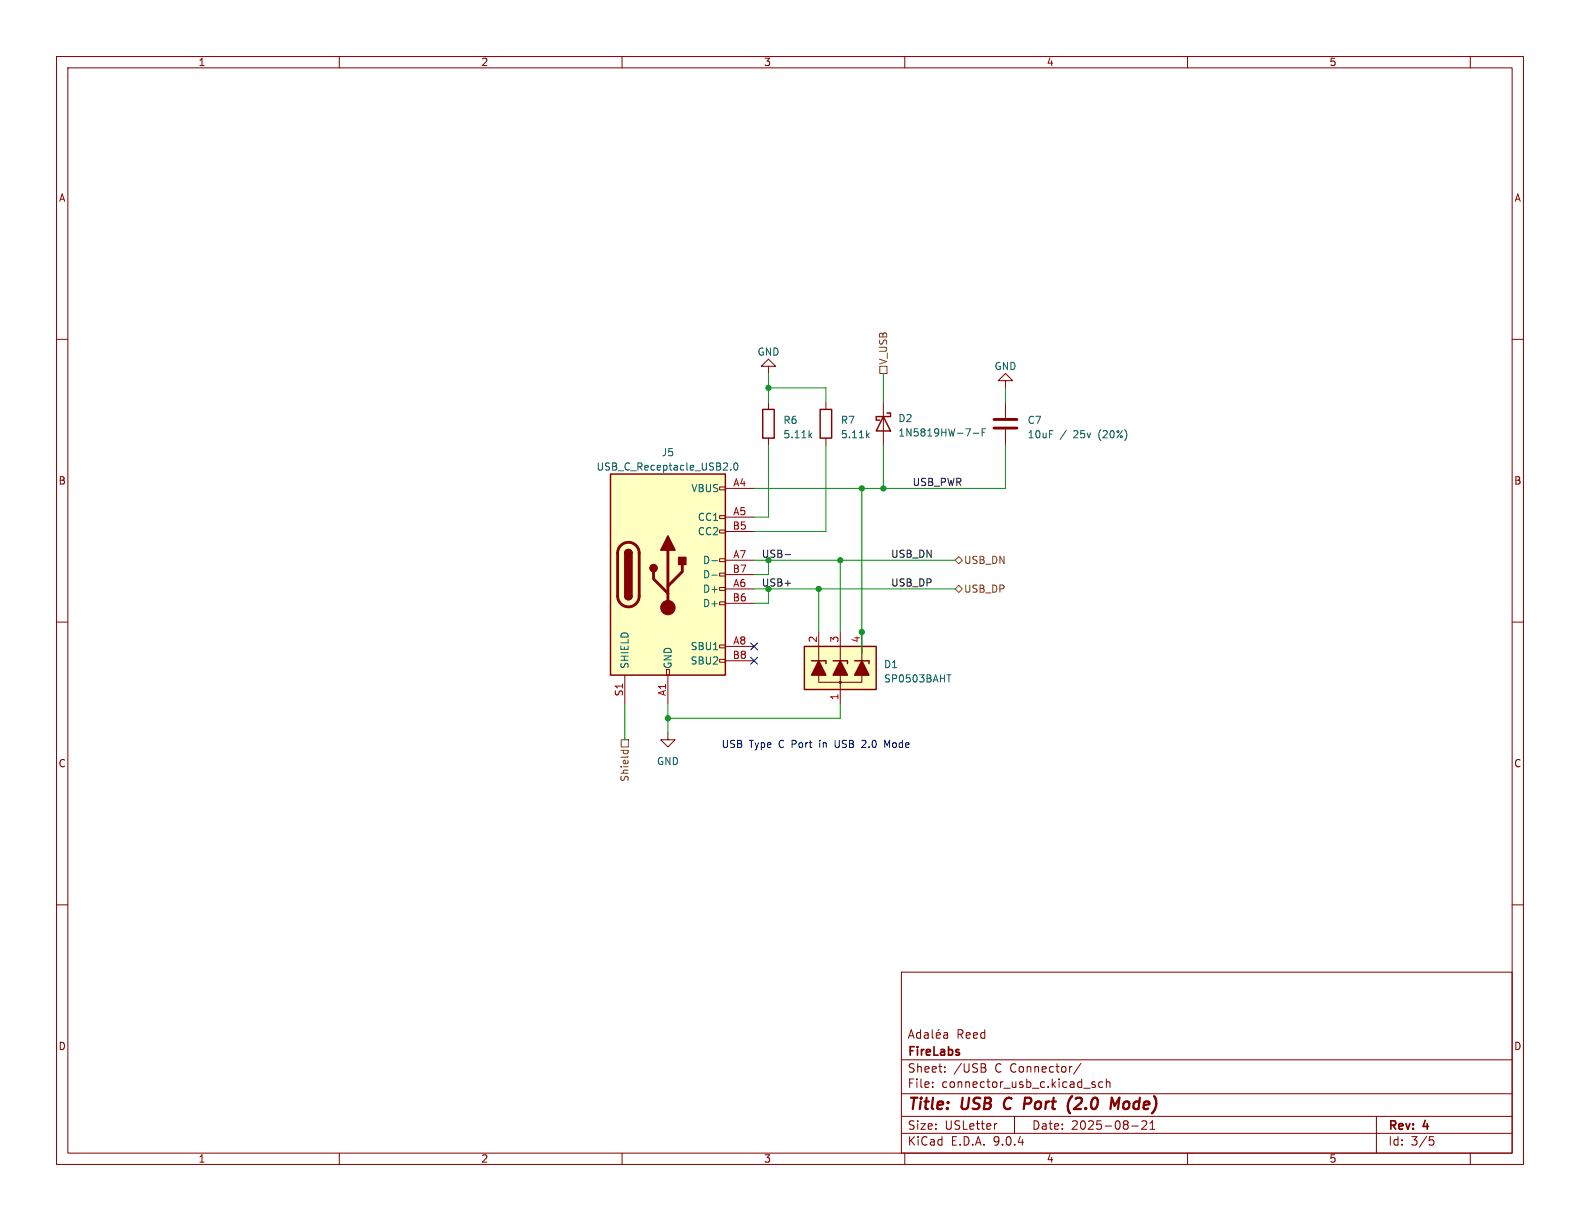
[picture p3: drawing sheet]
<svg xmlns="http://www.w3.org/2000/svg" width="279mm" height="216mm" viewBox="0 0 279 216" stroke-linecap="round" stroke-linejoin="round" font-family="sans-serif">
<g fill="none" stroke="#840000" stroke-width=".18">
<path d="M10 10h259.4v195.9h-259.4zM12 12h255.4v191.9h-255.4zM60 10v2M110 10v2M160 10v2M210 10v2M260 10v2M10 60h2M156.2 71.1v7.6M177.8 67.3h1.3l-1.3-1.3-1.3 1.3h1.3v1.3M177.8 71.1v2.8M177.8 75.9v2.8"/>
<path d="M267.4 60h2M10 110h2M267.4 110h2M10 160h2M159.4 171.9h108v32h-108zM267.4 160h2M159.4 197.4h108M159.4 193.4h108M159.4 187.4h108M160.6 183.6l.5-1.5 .5 1.5M160.8 183.2h.7M162.8 182.1v1.5"/>
<path d="M162.8 182.7l-.4-.1-.3 .3v.4l.1 .2h.6M163.5 182.7h.6v.9M164.1 182.9l-.5 .1a.29 .29 0 0 0-.2 .3 .29 .29 0 0 0 .2 .3l.5-.1M164.9 182.1v1.3l.2 .2M164.9 192.1v.2M164.9 191.4v.1M165.6 183.1l.7-.2-.1-.2-.4-.1-.2 .2v.7h.6M166.1 182l-.2 .2M166.9 182.7h.6l.1 .9M167.1 189.4v.2M167.1 188.7v.1M167.6 182.9l-.5 .1a.29 .29 0 0 0-.3 .3 .29 .29 0 0 0 .3 .3l.5-.1"/>
<path d="M174 188.8a.4 .4 0 0 1 .4 .4 .4 .4 0 0 1-.3 .4M174.1 188.2l.2 .2-.2 .3M176.3 198.7l-.3 .1M179.4 197.4v3M191.1 188l-1.2 1.9M193.6 191.4l-.3-.1-.2 .2v.2l.5 .2v.3h-.5M195 191.4l-.4-.1-.3 .3v.4l.1 .2h.6M195.6 191.4l.3-.1 .3 .1 .1 .9M195.6 190.8v1.5M200.1 199.1h1.2M202.7 198.3v.5l-.8 .9h.9M203.4 199.7h.8"/>
<path d="M203.4 198.6l.4-.4v1.5M243.4 197.4v6.5M60 203.9v2M110 203.9v2M159.4 200.4h108M160 203.9v2M210 203.9v2M252.8 201h.7M252.9 201.6h.4l.3 .2-.2 .6-.5 .1M260 203.9v2"/>
</g>
<path d="M177.8 194.4a1.27 1.27 0 0 0 0 1.6M181.3 194.1h.7M182.1 195.1l-.9 .1M189.6 193.8l-.1 .1M190.5 194.1l-.3 .2M191.2 195l-1.3 1.1h1.2M197.1 195.5l.8-1.4-.2 2M198.9 194.9l-.2 .3-.1 .5 .3 .4" fill="none" stroke="#840000" stroke-width=".4"/>
<path d="M175.8 75.7h4M175.8 74.2h4" fill="none" stroke="#840000" stroke-width=".51"/>
<path d="M156.2 73.7l1.3 2.5h-2.6zM156.8 73h.7v.7h-2.6v.6h.7" fill="none" stroke="#840000" stroke-width=".25"/>
<path d="M172.1 76.6h1M173.7 76.4h.4M174.3 75.8h-.6v1.3" fill="none" stroke="#006464" stroke-width=".18"/>
<path d="M142.2 114.3h12.7v7.6h-12.7z" fill="#ffffc2"/>
<path d="M134.9 72.4h2v5.1h-2zM145 72.4h2.1v5.1h-2.1zM142.2 114.3h12.7v7.6h-12.7zM143.5 116.8h2.5v.5M147.3 116.8h2.6v.5M151.1 116.8h2.6v.5" fill="none" stroke="#840000" stroke-width=".25"/>
<path d="M135.9 64.8h1.3l-1.3-1.3-1.3 1.3h1.3v1.2M135.9 71.1v1.3M135.9 77.5v1.2M146 71.1v1.3M146 77.5v1.2M144.8 111.8v8.9h7.6v-8.9M148.6 111.8v12.7" fill="none" stroke="#840000" stroke-width=".18"/>
<circle cx="148.6" cy="120.6" r=".18" fill="#840000" stroke="#840000" stroke-width=".18"/>
<g fill="#840000" stroke="#840000" stroke-width=".25">
<path d="M144.8 116.8l1.2 2.6h-2.5z"/>
<path d="M148.6 116.8l1.3 2.6h-2.6z"/>
<path d="M152.4 116.8l1.3 2.6h-2.6z"/>
</g>
<path d="M143.2 76.9l.4 .5M143.6 76.6l-.5 .5M153.4 76.9l.3 .5M153.7 76.6l-.5 .5M167.4 119.3h.8" fill="none" stroke="#006464" stroke-width=".18"/>
<path d="M107.9 83.8h20.4v35.6h-20.4z" fill="#ffffc2"/>
<g fill="none" stroke="#840000" stroke-width=".18">
<path d="M127.3 86.1h1v.5h-1zM127.3 91.2h1v.5h-1zM127.3 93.7h1v.5h-1zM127.3 98.8h1v.5h-1zM128.3 86.4h5M128.3 91.4h5M128.3 94h5M128.3 99.1h5M110.5 119.4v5.1M117.9 118.4h.5v1h-.5zM118.1 119.4v5.1M127.3 101.3h1v.6h-1z"/>
<path d="M127.3 103.9h1v.5h-1zM127.3 106.4h1v.5h-1zM127.3 114h1v.6h-1zM127.3 116.6h1v.5h-1zM128.3 101.6h5M128.3 104.1h5M128.3 106.7h5M128.3 114.3h5M128.3 116.8h5M118.1 129.5v1.3h1.3l-1.3 1.3-1.3-1.3h1.3"/>
</g>
<path d="M107.9 83.8h20.4v35.6h-20.4zM110.5 97.8a.64 .64 0 0 1 .6-.6 .64 .64 0 0 1 .7 .6M110.5 105.4a.64 .64 0 0 0 .6 .6 .64 .64 0 0 0 .7-.6" fill="none" stroke="#840000" stroke-width=".25"/>
<path d="M109.8 96.5a1.9 1.9 0 0 1 2-.5 1.9 1.9 0 0 1 1.2 1.8v7.6a1.91 1.91 0 0 1-1.9 1.9 1.91 1.91 0 0 1-1.9-1.9v-7.8l.2-.6zM118.1 97.3v10.1M120.6 99.8v1.3l-2.5 2.5M115.6 101.1v1.3l2.5 2.5" fill="none" stroke="#840000" stroke-width=".51"/>
<g fill="#840000" stroke="#840000" stroke-width=".25">
<path d="M110.5 97.8h1.3v7.6h-1.3z"/>
<path d="M110.7 97.3a.64 .64 0 0 1 .7-.1 .64 .64 0 0 1 .4 .6h-1.3z"/>
<path d="M110.5 105.4h1.3a.64 .64 0 0 1-.7 .6 .64 .64 0 0 1-.6-.6z"/>
<path d="M118.1 94.7l1.3 2.6h-2.6z"/>
<path d="M120 98.6h1.3v1.2h-1.3z"/>
<circle cx="115.6" cy="100.5" r=".63"/>
</g>
<circle cx="118.1" cy="107.4" r="1.27" fill="#840000" stroke="#840000" stroke-width=".18"/>
<path d="M125.9 99.2h1M129.2 83v.1M129.9 82l.2-.1a.68 .68 0 0 1 .4 .6 .68 .68 0 0 1-.4 .6l-.2-.1-.1-.4zM125.9 101.7h1" fill="none" stroke="#006464" stroke-width=".18"/>
<path d="M155.6 64.8h1.2v1.2h-1.2zM168.9 99.1l.6-.7 .7 .7-.7 .6zM168.9 104.1l.6-.6 .7 .6-.7 .7zM109.8 132.7h1.3M109.9 130.8h1.2v1.3h-1.2zM110.3 132.7l-.1 .3M111 132.7l.1 .3" fill="none" stroke="#725600" stroke-width=".18"/>
<path d="M138.8 98.1h1" fill="none" stroke="#0f0f0f" stroke-width=".18"/>
<g fill="none" stroke="#009600" stroke-width=".18">
<path d="M135.9 68.6h10.1v2.5M135.9 66v5.1M135.9 78.7v12.7h-2.6M146 78.7v15.3h-12.7M156.2 66v5.1M156.2 78.7v7.7M177.8 78.7v7.7h-44.5M177.8 68.6v2.5M133.3 99.1h35.6M135.9 99.1v2.5h-2.6M148.6 99.1v12.7M152.4 86.4v29.2"/>
<path d="M133.3 104.1h35.6M135.9 104.1v2.6h-2.6M144.8 104.1v7.7M110.5 124.5v6.3M118.1 124.5v5M148.6 124.5v2.5h-30.5"/>
</g>
<path d="M132.7 113.7l1.3 1.2M132.7 116.2l1.3 1.2M134 113.7l-1.3 1.2M134 116.2l-1.3 1.2" fill="none" stroke="#000084" stroke-width=".18"/>
<path d="M147.7 130.9v1l.2 .3M152.9 130.9l-.4 .1M153.1 131.4l-.8 .8h.8M157.3 130.9l-.4 .9-.4-.9v1.3" fill="none" stroke="#0000c2" stroke-width=".18"/>
<g fill="#009600" stroke="#009600" stroke-width=".18">
<circle cx="135.9" cy="104.1" r=".46"/>
<circle cx="118.1" cy="127" r=".46"/>
<circle cx="135.9" cy="68.6" r=".46"/>
<circle cx="152.4" cy="111.8" r=".46"/>
<circle cx="144.8" cy="104.1" r=".46"/>
<circle cx="152.4" cy="86.4" r=".46"/>
<circle cx="148.6" cy="99.1" r=".46"/>
<circle cx="135.9" cy="99.1" r=".46"/>
<circle cx="156.2" cy="86.4" r=".46"/>
</g>
<g font-size="2.8" fill="#840000">
<text x="160.4" y="196.8">Title:</text>
<text x="170.1" y="196.8">USB</text>
<text x="178.4" y="196.8">C</text>
<text x="182.7" y="196.8">Port</text>
<text x="191.2" y="196.8">(2.0</text>
<text x="199.6" y="196.8">Mode)</text>
</g>
<g font-size="2.1" fill="#840000">
<text x="169.1" y="183.9">Reed</text>
<text x="160.4" y="189.9">Sheet:</text>
<text x="160.4" y="187.1">FireLabs</text>
<text x="168.6" y="189.9">/USB</text>
<text x="176" y="189.9">C Connector/</text>
<text x="160.4" y="192.6">File:</text>
<text x="166.5" y="192.6">connector_usb_c.kicad_sch</text>
<text x="160.4" y="202.8">KiCad</text>
<text x="160.4" y="200">Size:</text>
<text x="167.1" y="200">USLetter</text>
<text x="168.1" y="202.8">E.D.A.</text>
<text x="175.7" y="202.8">9.0.4</text>
<text x="182.4" y="200">Date:</text>
<text x="189.4" y="200">2025-08-21</text>
<text x="245.4" y="200.2">Rev:</text>
<text x="245.4" y="202.8">Id:</text>
<text x="249.5" y="202.8">3/5</text>
<text x="251.8" y="200.2">4</text>
</g>
<g font-size="1.8" fill="#840000">
<text x="35" y="11.9">1</text>
<text x="85" y="11.9">2</text>
<text x="135" y="11.9">3</text>
<text x="185" y="11.9">4</text>
<text x="235" y="11.9">5</text>
<text x="10.3" y="35.9">A</text>
<text x="267.7" y="35.9">A</text>
<text x="10.3" y="85.9">B</text>
<text x="267.7" y="85.9">B</text>
<text x="10.3" y="135.9">C</text>
<text x="267.7" y="135.9">C</text>
<text x="10.3" y="185.9">D</text>
<text x="267.7" y="185.9">D</text>
<text x="35" y="205.8">1</text>
<text x="85" y="205.8">2</text>
<text x="135" y="205.8">3</text>
<text x="185" y="205.8">4</text>
<text x="235" y="205.8">5</text>
</g>
<g font-size="1.8" fill="#006464">
<text x="133.9" y="63.1">GND</text>
<text x="175.8" y="65.6">GND</text>
<text x="138.4" y="75.2">R6</text>
<text x="138.4" y="77.7">5.11k</text>
<text x="148.6" y="75.2">R7</text>
<text x="148.6" y="77.7">5.11k</text>
<text x="158.8" y="74.8">D2</text>
<text x="158.8" y="77.4">1N5819HW-7-F</text>
<text x="181.6" y="75.2">C7</text>
<text x="181.6" y="77.7">10uF</text>
<text x="187.4" y="77.7">/</text>
<text x="189.9" y="77.7">25v</text>
<text x="194.5" y="77.7">(20%)</text>
<text x="105.4" y="83.4">USB_C_Receptacle_USB2.0</text>
<text x="116.9" y="80.9">J5</text>
<text x="122.2" y="87.2">VBUS</text>
<text x="123.3" y="92.3">CC1</text>
<text x="123.3" y="94.8">CC2</text>
<text x="124.2" y="99.9">D-</text>
<text x="124.2" y="102.5">D-</text>
<text x="124.2" y="105">D+</text>
<text x="124.2" y="107.5">D+</text>
<text x="111.4" y="118.4" transform="rotate(-90 111.4 118.4)">SHIELD</text>
<text x="119" y="118.4" transform="rotate(-90 119 118.4)">GND</text>
<text x="122" y="115.2">SBU1</text>
<text x="122" y="117.7">SBU2</text>
<text x="156.2" y="118.3">D1</text>
<text x="156.2" y="120.9">SP0503BAHT</text>
<text x="116.1" y="135.5">GND</text>
</g>
<g font-size="1.8" fill="#725600">
<text x="157.1" y="64.6" transform="rotate(-90 157.1 64.6)">V_USB</text>
<text x="170.4" y="99.9">USB_DN</text>
<text x="170.4" y="105">USB_DP</text>
<text x="111.4" y="138.3" transform="rotate(-90 111.4 138.3)">Shield</text>
</g>
<g font-size="1.8" fill="#a90000">
<text x="129.6" y="86.1">A4</text>
<text x="129.5" y="93.7">B5</text>
<text x="129.6" y="91.2">A5</text>
<text x="129.5" y="101.3">B7</text>
<text x="129.6" y="98.8">A7</text>
<text x="129.5" y="106.4">B6</text>
<text x="129.6" y="103.9">A6</text>
<text x="144.5" y="113.7" transform="rotate(-90 144.5 113.7)">2</text>
<text x="148.3" y="113.7" transform="rotate(-90 148.3 113.7)">3</text>
<text x="152.1" y="113.7" transform="rotate(-90 152.1 113.7)">4</text>
<text x="129.5" y="116.6">B8</text>
<text x="129.6" y="114">A8</text>
<text x="110.2" y="123.2" transform="rotate(-90 110.2 123.2)">S1</text>
<text x="117.9" y="123.2" transform="rotate(-90 117.9 123.2)">A1</text>
<text x="148.3" y="123.9" transform="rotate(-90 148.3 123.9)">1</text>
</g>
<g font-size="1.8" fill="#0f0f0f">
<text x="161.3" y="86">USB_PWR</text>
<text x="134.6" y="98.7">USB-</text>
<text x="157.5" y="98.7">USB_DN</text>
<text x="134.6" y="103.8">USB+</text>
<text x="157.5" y="103.8">USB_DP</text>
</g>
<g font-size="1.8" fill="#0000c2">
<text x="127.5" y="132.3">USB</text>
<text x="132.5" y="132.3">Type</text>
<text x="137.8" y="132.3">C Port</text>
<text x="145.4" y="132.3">in</text>
<text x="148.3" y="132.3">USB</text>
<text x="153.3" y="132.3">2.0</text>
<text x="157.5" y="132.3">Mode</text>
</g>
</svg>
